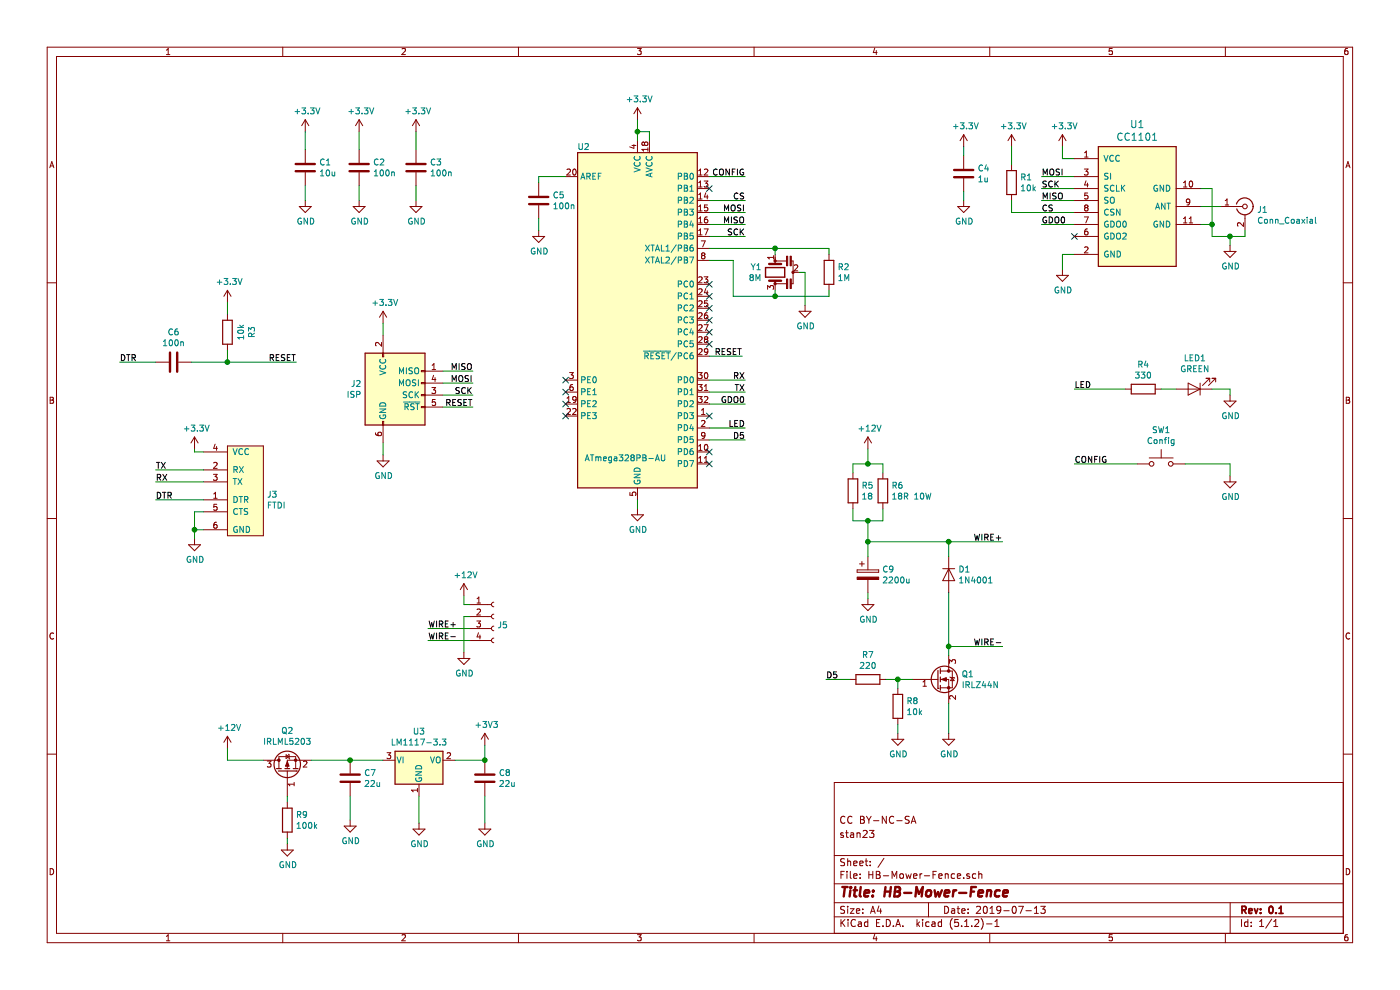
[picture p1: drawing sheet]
EESchema Schematic File Version 4
LIBS:HB-Mower-Fence-cache
EELAYER 29 0
EELAYER END
$Descr A4 11693 8268
encoding utf-8
Sheet 1 1
Title "HB-Mower-Fence"
Date "2019-07-13"
Rev "0.1"
Comp ""
Comment1 "stan23"
Comment2 "CC BY-NC-SA"
Comment3 ""
Comment4 ""
$EndDescr
$Comp
L power:GND #PWR014
U 1 1
P 8875 2250
AR Path="/5D2A8D31" Ref="#PWR014"  Part="1" 
AR Path="/5D4E1EE1/5D2A8D31" Ref="#PWR?"  Part="1" 
F 0 "#PWR014" H 8875 2000 50  0001 C CNN
F 1 "GND" H 8880 2077 50  0000 C CNN
F 2 "" H 8875 2250 50  0001 C CNN
F 3 "" H 8875 2250 50  0001 C CNN
	1    8875 2250
	1    0    0    -1  
$EndComp
Wire Wire Line
	8975 2125 8875 2125
Wire Wire Line
	8875 2125 8875 2250
$Comp
L power:+3.3V #PWR07
U 1 1
P 8875 1225
AR Path="/5D2A8D39" Ref="#PWR07"  Part="1" 
AR Path="/5D4E1EE1/5D2A8D39" Ref="#PWR?"  Part="1" 
F 0 "#PWR07" H 8875 1075 50  0001 C CNN
F 1 "+3.3V" H 8890 1398 50  0000 C CNN
F 2 "" H 8875 1225 50  0001 C CNN
F 3 "" H 8875 1225 50  0001 C CNN
	1    8875 1225
	1    0    0    -1  
$EndComp
Wire Wire Line
	8975 1325 8875 1325
Wire Wire Line
	8875 1325 8875 1225
Wire Wire Line
	5925 3375 6225 3375
Wire Wire Line
	5925 1675 6225 1675
Wire Wire Line
	5925 1975 6225 1975
Text Label 6225 1975 2    50   ~ 0
SCK
Text Label 6225 1775 2    50   ~ 0
MOSI
Text Label 6225 1875 2    50   ~ 0
MISO
Wire Wire Line
	6225 1875 5925 1875
Wire Wire Line
	5925 1775 6225 1775
Wire Wire Line
	8975 1475 8700 1475
Wire Wire Line
	8700 1575 8975 1575
Wire Wire Line
	8975 1675 8700 1675
Wire Wire Line
	8975 1875 8700 1875
NoConn ~ 8975 1975
Text Label 8700 1475 0    50   ~ 0
MOSI
Text Label 8700 1575 0    50   ~ 0
SCK
Text Label 8700 1675 0    50   ~ 0
MISO
Text Label 8700 1775 0    50   ~ 0
CS
Text Label 8700 1875 0    50   ~ 0
GDO0
Text Label 6225 1675 2    50   ~ 0
CS
Text Label 6225 3375 2    50   ~ 0
GDO0
Text Label 6225 3175 2    50   ~ 0
RX
Text Label 6225 3575 2    50   ~ 0
LED
$Comp
L Device:R R4
U 1 1
P 9550 3250
AR Path="/5D2A8D57" Ref="R4"  Part="1" 
AR Path="/5D4E1EE1/5D2A8D57" Ref="R?"  Part="1" 
F 0 "R4" V 9343 3250 50  0000 C CNN
F 1 "330" V 9434 3250 50  0000 C CNN
F 2 "Resistors_SMD:R_0805_HandSoldering" V 9480 3250 50  0001 C CNN
F 3 "~" H 9550 3250 50  0001 C CNN
	1    9550 3250
	0    1    1    0   
$EndComp
$Comp
L Device:LED LED1
U 1 1
P 9975 3250
AR Path="/5D2A8D5D" Ref="LED1"  Part="1" 
AR Path="/5D4E1EE1/5D2A8D5D" Ref="LED?"  Part="1" 
F 0 "LED1" H 9968 2995 50  0000 C CNN
F 1 "GREEN" H 9968 3086 50  0000 C CNN
F 2 "LEDs:LED_0805_HandSoldering" H 9975 3250 50  0001 C CNN
F 3 "~" H 9975 3250 50  0001 C CNN
	1    9975 3250
	-1   0    0    1   
$EndComp
$Comp
L power:GND #PWR018
U 1 1
P 10275 3300
AR Path="/5D2A8D63" Ref="#PWR018"  Part="1" 
AR Path="/5D4E1EE1/5D2A8D63" Ref="#PWR?"  Part="1" 
F 0 "#PWR018" H 10275 3050 50  0001 C CNN
F 1 "GND" H 10280 3127 50  0000 C CNN
F 2 "" H 10275 3300 50  0001 C CNN
F 3 "" H 10275 3300 50  0001 C CNN
	1    10275 3300
	1    0    0    -1  
$EndComp
Wire Wire Line
	8975 3250 9400 3250
Wire Wire Line
	9700 3250 9825 3250
Wire Wire Line
	10125 3250 10275 3250
Wire Wire Line
	10275 3250 10275 3300
Text Label 8975 3250 0    50   ~ 0
LED
Wire Wire Line
	5925 3575 6225 3575
Wire Wire Line
	5925 3275 6225 3275
$Comp
L Device:C C4
U 1 1
P 8050 1450
AR Path="/5D2A8D77" Ref="C4"  Part="1" 
AR Path="/5D4E1EE1/5D2A8D77" Ref="C?"  Part="1" 
F 0 "C4" H 8165 1496 50  0000 L CNN
F 1 "1u" H 8165 1405 50  0000 L CNN
F 2 "Capacitors_SMD:C_0805_HandSoldering" H 8088 1300 50  0001 C CNN
F 3 "~" H 8050 1450 50  0001 C CNN
	1    8050 1450
	1    0    0    -1  
$EndComp
$Comp
L power:+3.3V #PWR05
U 1 1
P 8050 1225
AR Path="/5D2A8D7D" Ref="#PWR05"  Part="1" 
AR Path="/5D4E1EE1/5D2A8D7D" Ref="#PWR?"  Part="1" 
F 0 "#PWR05" H 8050 1075 50  0001 C CNN
F 1 "+3.3V" H 8065 1398 50  0000 C CNN
F 2 "" H 8050 1225 50  0001 C CNN
F 3 "" H 8050 1225 50  0001 C CNN
	1    8050 1225
	1    0    0    -1  
$EndComp
$Comp
L power:GND #PWR011
U 1 1
P 8050 1675
AR Path="/5D2A8D83" Ref="#PWR011"  Part="1" 
AR Path="/5D4E1EE1/5D2A8D83" Ref="#PWR?"  Part="1" 
F 0 "#PWR011" H 8050 1425 50  0001 C CNN
F 1 "GND" H 8055 1502 50  0000 C CNN
F 2 "" H 8050 1675 50  0001 C CNN
F 3 "" H 8050 1675 50  0001 C CNN
	1    8050 1675
	1    0    0    -1  
$EndComp
Wire Wire Line
	8050 1600 8050 1675
Wire Wire Line
	8050 1300 8050 1225
$Comp
L Device:R R1
U 1 1
P 8450 1525
AR Path="/5D2A8D8B" Ref="R1"  Part="1" 
AR Path="/5D4E1EE1/5D2A8D8B" Ref="R?"  Part="1" 
F 0 "R1" H 8520 1571 50  0000 L CNN
F 1 "10k" H 8520 1480 50  0000 L CNN
F 2 "Resistors_SMD:R_0805_HandSoldering" V 8380 1525 50  0001 C CNN
F 3 "~" H 8450 1525 50  0001 C CNN
	1    8450 1525
	1    0    0    -1  
$EndComp
Wire Wire Line
	8450 1775 8450 1675
Wire Wire Line
	8450 1775 8975 1775
$Comp
L power:+3.3V #PWR06
U 1 1
P 8450 1225
AR Path="/5D2A8D93" Ref="#PWR06"  Part="1" 
AR Path="/5D4E1EE1/5D2A8D93" Ref="#PWR?"  Part="1" 
F 0 "#PWR06" H 8450 1075 50  0001 C CNN
F 1 "+3.3V" H 8465 1398 50  0000 C CNN
F 2 "" H 8450 1225 50  0001 C CNN
F 3 "" H 8450 1225 50  0001 C CNN
	1    8450 1225
	1    0    0    -1  
$EndComp
Wire Wire Line
	8450 1225 8450 1375
$Comp
L MCU_Microchip_ATmega:ATmega328PB-AU U2
U 1 1
P 5325 2675
AR Path="/5D2A8D9A" Ref="U2"  Part="1" 
AR Path="/5D4E1EE1/5D2A8D9A" Ref="U?"  Part="1" 
F 0 "U2" H 4875 4125 50  0000 C CNN
F 1 "ATmega328PB-AU" H 5225 1525 50  0000 C CNN
F 2 "myHousings:TQFP-32_7x7mm_Pitch0.8mm_HandSoldering" H 5325 2675 50  0001 C CIN
F 3 "http://ww1.microchip.com/downloads/en/DeviceDoc/40001906C.pdf" H 5325 2675 50  0001 C CNN
	1    5325 2675
	1    0    0    -1  
$EndComp
NoConn ~ 5925 3875
NoConn ~ 5925 3775
NoConn ~ 5925 3475
NoConn ~ 5925 2875
NoConn ~ 5925 2775
NoConn ~ 5925 2675
NoConn ~ 5925 2575
NoConn ~ 5925 2475
NoConn ~ 5925 2375
NoConn ~ 5925 1575
$Comp
L power:+3.3V #PWR01
U 1 1
P 5325 1000
AR Path="/5D2A8DAC" Ref="#PWR01"  Part="1" 
AR Path="/5D4E1EE1/5D2A8DAC" Ref="#PWR?"  Part="1" 
F 0 "#PWR01" H 5325 850 50  0001 C CNN
F 1 "+3.3V" H 5340 1173 50  0000 C CNN
F 2 "" H 5325 1000 50  0001 C CNN
F 3 "" H 5325 1000 50  0001 C CNN
	1    5325 1000
	1    0    0    -1  
$EndComp
Wire Wire Line
	5425 1175 5425 1100
Wire Wire Line
	5425 1100 5325 1100
Wire Wire Line
	5325 1000 5325 1100
Connection ~ 5325 1100
Wire Wire Line
	5325 1100 5325 1175
$Comp
L Device:C C5
U 1 1
P 4500 1675
AR Path="/5D2A8DB7" Ref="C5"  Part="1" 
AR Path="/5D4E1EE1/5D2A8DB7" Ref="C?"  Part="1" 
F 0 "C5" H 4615 1721 50  0000 L CNN
F 1 "100n" H 4615 1630 50  0000 L CNN
F 2 "Capacitors_SMD:C_0805_HandSoldering" H 4538 1525 50  0001 C CNN
F 3 "~" H 4500 1675 50  0001 C CNN
	1    4500 1675
	1    0    0    -1  
$EndComp
Wire Wire Line
	4500 1525 4500 1475
Wire Wire Line
	4500 1475 4725 1475
$Comp
L power:GND #PWR012
U 1 1
P 4500 1925
AR Path="/5D2A8DBF" Ref="#PWR012"  Part="1" 
AR Path="/5D4E1EE1/5D2A8DBF" Ref="#PWR?"  Part="1" 
F 0 "#PWR012" H 4500 1675 50  0001 C CNN
F 1 "GND" H 4505 1752 50  0000 C CNN
F 2 "" H 4500 1925 50  0001 C CNN
F 3 "" H 4500 1925 50  0001 C CNN
	1    4500 1925
	1    0    0    -1  
$EndComp
$Comp
L power:GND #PWR022
U 1 1
P 5325 4250
AR Path="/5D2A8DC5" Ref="#PWR022"  Part="1" 
AR Path="/5D4E1EE1/5D2A8DC5" Ref="#PWR?"  Part="1" 
F 0 "#PWR022" H 5325 4000 50  0001 C CNN
F 1 "GND" H 5330 4077 50  0000 C CNN
F 2 "" H 5325 4250 50  0001 C CNN
F 3 "" H 5325 4250 50  0001 C CNN
	1    5325 4250
	1    0    0    -1  
$EndComp
Wire Wire Line
	5325 4250 5325 4175
NoConn ~ 4725 3175
NoConn ~ 4725 3275
NoConn ~ 4725 3375
NoConn ~ 4725 3475
Text Label 6225 3275 2    50   ~ 0
TX
Wire Wire Line
	5925 3175 6225 3175
Wire Wire Line
	4500 1925 4500 1825
$Comp
L myConnectors:FtdiConnector J3
U 1 1
P 1700 4125
AR Path="/5D2A8DDA" Ref="J3"  Part="1" 
AR Path="/5D4E1EE1/5D2A8DDA" Ref="J?"  Part="1" 
F 0 "J3" H 2228 4121 50  0000 L CNN
F 1 "FTDI" H 2228 4030 50  0000 L CNN
F 2 "myPinHeaders:Pin_Header_Straight_1x06_Pitch2.54mm_Tight_Fit" H 1700 4125 50  0001 C CNN
F 3 "" H 1700 4125 50  0001 C CNN
	1    1700 4125
	1    0    0    -1  
$EndComp
Wire Wire Line
	1700 3925 1300 3925
Wire Wire Line
	1300 4025 1700 4025
$Comp
L power:GND #PWR023
U 1 1
P 1625 4500
AR Path="/5D2A8DE2" Ref="#PWR023"  Part="1" 
AR Path="/5D4E1EE1/5D2A8DE2" Ref="#PWR?"  Part="1" 
F 0 "#PWR023" H 1625 4250 50  0001 C CNN
F 1 "GND" H 1630 4327 50  0000 C CNN
F 2 "" H 1625 4500 50  0001 C CNN
F 3 "" H 1625 4500 50  0001 C CNN
	1    1625 4500
	1    0    0    -1  
$EndComp
Connection ~ 1625 4425
Wire Wire Line
	1625 4425 1700 4425
Wire Wire Line
	1700 4275 1625 4275
Wire Wire Line
	1625 4275 1625 4425
Wire Wire Line
	1700 4175 1300 4175
$Comp
L power:+3.3V #PWR019
U 1 1
P 1625 3750
AR Path="/5D2A8DED" Ref="#PWR019"  Part="1" 
AR Path="/5D4E1EE1/5D2A8DED" Ref="#PWR?"  Part="1" 
F 0 "#PWR019" H 1625 3600 50  0001 C CNN
F 1 "+3.3V" H 1640 3923 50  0000 C CNN
F 2 "" H 1625 3750 50  0001 C CNN
F 3 "" H 1625 3750 50  0001 C CNN
	1    1625 3750
	1    0    0    -1  
$EndComp
Wire Wire Line
	1625 4500 1625 4425
$Comp
L Device:Resonator Y?
U 1 1
P 6475 2275
AR Path="/5D4E1EE1/5D2A8DF6" Ref="Y?"  Part="1" 
AR Path="/5D2A8DF6" Ref="Y1"  Part="1" 
F 0 "Y1" V 6429 2386 50  0000 L CNN
F 1 "8M" V 6520 2386 50  0000 L CNN
F 2 "myResonators:Resonator_SMD_muRata_CSTCC-3pin_7.2x3.0mm_HandSoldering" H 6450 2275 50  0001 C CNN
F 3 "~" H 6450 2275 50  0001 C CNN
	1    6475 2275
	0    -1   1    0   
$EndComp
$Comp
L Device:R R2
U 1 1
P 6925 2275
AR Path="/5D2A8DFC" Ref="R2"  Part="1" 
AR Path="/5D4E1EE1/5D2A8DFC" Ref="R?"  Part="1" 
F 0 "R2" H 6995 2321 50  0000 L CNN
F 1 "1M" H 6995 2230 50  0000 L CNN
F 2 "Resistors_SMD:R_0805_HandSoldering" V 6855 2275 50  0001 C CNN
F 3 "~" H 6925 2275 50  0001 C CNN
	1    6925 2275
	1    0    0    -1  
$EndComp
Wire Wire Line
	5925 2075 6475 2075
Wire Wire Line
	6475 2125 6475 2075
Connection ~ 6475 2075
Wire Wire Line
	6475 2075 6925 2075
Wire Wire Line
	6925 2125 6925 2075
Wire Wire Line
	6925 2425 6925 2475
Wire Wire Line
	6925 2475 6475 2475
Wire Wire Line
	6475 2475 6475 2425
Wire Wire Line
	6475 2475 6125 2475
Wire Wire Line
	6125 2475 6125 2175
Wire Wire Line
	6125 2175 5925 2175
Connection ~ 6475 2475
$Comp
L power:GND #PWR016
U 1 1
P 6725 2550
AR Path="/5D2A8E0E" Ref="#PWR016"  Part="1" 
AR Path="/5D4E1EE1/5D2A8E0E" Ref="#PWR?"  Part="1" 
F 0 "#PWR016" H 6725 2300 50  0001 C CNN
F 1 "GND" H 6730 2377 50  0000 C CNN
F 2 "" H 6725 2550 50  0001 C CNN
F 3 "" H 6725 2550 50  0001 C CNN
	1    6725 2550
	1    0    0    -1  
$EndComp
Wire Wire Line
	6725 2550 6725 2275
Wire Wire Line
	6725 2275 6675 2275
Wire Wire Line
	1625 3750 1625 3775
Wire Wire Line
	1625 3775 1700 3775
Text Label 1300 3925 0    50   ~ 0
TX
Text Label 1300 4025 0    50   ~ 0
RX
Wire Wire Line
	5925 2975 6200 2975
Text Label 6200 2975 2    50   ~ 0
RESET
$Comp
L Connector:AVR-ISP-6 J?
U 1 1
P 3300 3300
AR Path="/5D4E1EE1/5D2A8E1C" Ref="J?"  Part="1" 
AR Path="/5D2A8E1C" Ref="J2"  Part="1" 
F 0 "J2" H 3021 3396 50  0000 R CNN
F 1 "ISP" H 3021 3305 50  0000 R CNN
F 2 "myPinHeaders:Pin_Header_Straight_2x03_Pitch2.54mm_Tight_Fit" V 3050 3350 50  0001 C CNN
F 3 " ~" H 2025 2750 50  0001 C CNN
	1    3300 3300
	1    0    0    -1  
$EndComp
$Comp
L power:GND #PWR020
U 1 1
P 3200 3800
AR Path="/5D2A8E22" Ref="#PWR020"  Part="1" 
AR Path="/5D4E1EE1/5D2A8E22" Ref="#PWR?"  Part="1" 
F 0 "#PWR020" H 3200 3550 50  0001 C CNN
F 1 "GND" H 3205 3627 50  0000 C CNN
F 2 "" H 3200 3800 50  0001 C CNN
F 3 "" H 3200 3800 50  0001 C CNN
	1    3200 3800
	1    0    0    -1  
$EndComp
$Comp
L power:+3.3V #PWR017
U 1 1
P 3200 2700
AR Path="/5D2A8E28" Ref="#PWR017"  Part="1" 
AR Path="/5D4E1EE1/5D2A8E28" Ref="#PWR?"  Part="1" 
F 0 "#PWR017" H 3200 2550 50  0001 C CNN
F 1 "+3.3V" H 3215 2873 50  0000 C CNN
F 2 "" H 3200 2700 50  0001 C CNN
F 3 "" H 3200 2700 50  0001 C CNN
	1    3200 2700
	1    0    0    -1  
$EndComp
Wire Wire Line
	3200 2800 3200 2700
Wire Wire Line
	3200 3700 3200 3800
Wire Wire Line
	3700 3100 3950 3100
Wire Wire Line
	3700 3200 3950 3200
Wire Wire Line
	3950 3400 3700 3400
Text Label 3950 3100 2    50   ~ 0
MISO
Text Label 3950 3400 2    50   ~ 0
RESET
Text Label 3950 3200 2    50   ~ 0
MOSI
Text Label 3950 3300 2    50   ~ 0
SCK
Text Label 1300 4175 0    50   ~ 0
DTR
Text Label 1000 3025 0    50   ~ 0
DTR
$Comp
L Device:C C?
U 1 1
P 1450 3025
AR Path="/5D4E1EE1/5D2A8E39" Ref="C?"  Part="1" 
AR Path="/5D2A8E39" Ref="C6"  Part="1" 
F 0 "C6" V 1198 3025 50  0000 C CNN
F 1 "100n" V 1289 3025 50  0000 C CNN
F 2 "Capacitors_SMD:C_0805_HandSoldering" H 1488 2875 50  0001 C CNN
F 3 "~" H 1450 3025 50  0001 C CNN
	1    1450 3025
	0    1    1    0   
$EndComp
Wire Wire Line
	1300 3025 1000 3025
Wire Wire Line
	1600 3025 1900 3025
Text Label 2475 3025 2    50   ~ 0
RESET
$Comp
L Device:R R3
U 1 1
P 1900 2775
AR Path="/5D2A8E42" Ref="R3"  Part="1" 
AR Path="/5D4E1EE1/5D2A8E42" Ref="R?"  Part="1" 
F 0 "R3" V 1693 2775 50  0000 C CNN
F 1 "10k" V 1784 2775 50  0000 C CNN
F 2 "Resistors_SMD:R_0805_HandSoldering" V 1830 2775 50  0001 C CNN
F 3 "~" H 1900 2775 50  0001 C CNN
	1    1900 2775
	-1   0    0    1   
$EndComp
Wire Wire Line
	1900 2925 1900 3025
Connection ~ 1900 3025
Wire Wire Line
	1900 3025 2475 3025
$Comp
L power:+3.3V #PWR015
U 1 1
P 1900 2525
AR Path="/5D2A8E4B" Ref="#PWR015"  Part="1" 
AR Path="/5D4E1EE1/5D2A8E4B" Ref="#PWR?"  Part="1" 
F 0 "#PWR015" H 1900 2375 50  0001 C CNN
F 1 "+3.3V" H 1915 2698 50  0000 C CNN
F 2 "" H 1900 2525 50  0001 C CNN
F 3 "" H 1900 2525 50  0001 C CNN
	1    1900 2525
	1    0    0    -1  
$EndComp
Wire Wire Line
	1900 2525 1900 2625
$Comp
L Device:C C?
U 1 1
P 3000 1400
AR Path="/5D4B4DC0/5D2A8E52" Ref="C?"  Part="1" 
AR Path="/5D4E1EE1/5D2A8E52" Ref="C?"  Part="1" 
AR Path="/5D2A8E52" Ref="C2"  Part="1" 
F 0 "C2" H 3115 1446 50  0000 L CNN
F 1 "100n" H 3115 1355 50  0000 L CNN
F 2 "Capacitors_SMD:C_0805_HandSoldering" H 3038 1250 50  0001 C CNN
F 3 "~" H 3000 1400 50  0001 C CNN
	1    3000 1400
	1    0    0    -1  
$EndComp
$Comp
L Device:C C?
U 1 1
P 2550 1400
AR Path="/5D4B4DC0/5D2A8E58" Ref="C?"  Part="1" 
AR Path="/5D4E1EE1/5D2A8E58" Ref="C?"  Part="1" 
AR Path="/5D2A8E58" Ref="C1"  Part="1" 
F 0 "C1" H 2665 1446 50  0000 L CNN
F 1 "10u" H 2665 1355 50  0000 L CNN
F 2 "Capacitors_SMD:C_0805_HandSoldering" H 2588 1250 50  0001 C CNN
F 3 "~" H 2550 1400 50  0001 C CNN
	1    2550 1400
	1    0    0    -1  
$EndComp
$Comp
L power:+3.3V #PWR02
U 1 1
P 2550 1100
AR Path="/5D2A8E5E" Ref="#PWR02"  Part="1" 
AR Path="/5D4B4DC0/5D2A8E5E" Ref="#PWR?"  Part="1" 
AR Path="/5D4E1EE1/5D2A8E5E" Ref="#PWR?"  Part="1" 
F 0 "#PWR02" H 2550 950 50  0001 C CNN
F 1 "+3.3V" H 2565 1273 50  0000 C CNN
F 2 "" H 2550 1100 50  0001 C CNN
F 3 "" H 2550 1100 50  0001 C CNN
	1    2550 1100
	1    0    0    -1  
$EndComp
$Comp
L power:GND #PWR08
U 1 1
P 2550 1675
AR Path="/5D2A8E64" Ref="#PWR08"  Part="1" 
AR Path="/5D4B4DC0/5D2A8E64" Ref="#PWR?"  Part="1" 
AR Path="/5D4E1EE1/5D2A8E64" Ref="#PWR?"  Part="1" 
F 0 "#PWR08" H 2550 1425 50  0001 C CNN
F 1 "GND" H 2555 1502 50  0000 C CNN
F 2 "" H 2550 1675 50  0001 C CNN
F 3 "" H 2550 1675 50  0001 C CNN
	1    2550 1675
	1    0    0    -1  
$EndComp
Wire Wire Line
	2550 1550 2550 1675
$Comp
L power:GND #PWR09
U 1 1
P 3000 1675
AR Path="/5D2A8E6B" Ref="#PWR09"  Part="1" 
AR Path="/5D4B4DC0/5D2A8E6B" Ref="#PWR?"  Part="1" 
AR Path="/5D4E1EE1/5D2A8E6B" Ref="#PWR?"  Part="1" 
F 0 "#PWR09" H 3000 1425 50  0001 C CNN
F 1 "GND" H 3005 1502 50  0000 C CNN
F 2 "" H 3000 1675 50  0001 C CNN
F 3 "" H 3000 1675 50  0001 C CNN
	1    3000 1675
	1    0    0    -1  
$EndComp
Wire Wire Line
	3000 1550 3000 1675
$Comp
L power:+3.3V #PWR03
U 1 1
P 3000 1100
AR Path="/5D2A8E72" Ref="#PWR03"  Part="1" 
AR Path="/5D4B4DC0/5D2A8E72" Ref="#PWR?"  Part="1" 
AR Path="/5D4E1EE1/5D2A8E72" Ref="#PWR?"  Part="1" 
F 0 "#PWR03" H 3000 950 50  0001 C CNN
F 1 "+3.3V" H 3015 1273 50  0000 C CNN
F 2 "" H 3000 1100 50  0001 C CNN
F 3 "" H 3000 1100 50  0001 C CNN
	1    3000 1100
	1    0    0    -1  
$EndComp
Wire Wire Line
	2550 1100 2550 1250
Wire Wire Line
	3000 1100 3000 1250
Wire Wire Line
	3700 3300 3950 3300
$Comp
L Device:C C?
U 1 1
P 3475 1400
AR Path="/5D4B4DC0/5D2A8E7B" Ref="C?"  Part="1" 
AR Path="/5D4E1EE1/5D2A8E7B" Ref="C?"  Part="1" 
AR Path="/5D2A8E7B" Ref="C3"  Part="1" 
F 0 "C3" H 3590 1446 50  0000 L CNN
F 1 "100n" H 3590 1355 50  0000 L CNN
F 2 "Capacitors_SMD:C_0805_HandSoldering" H 3513 1250 50  0001 C CNN
F 3 "~" H 3475 1400 50  0001 C CNN
	1    3475 1400
	1    0    0    -1  
$EndComp
$Comp
L power:GND #PWR010
U 1 1
P 3475 1675
AR Path="/5D2A8E81" Ref="#PWR010"  Part="1" 
AR Path="/5D4B4DC0/5D2A8E81" Ref="#PWR?"  Part="1" 
AR Path="/5D4E1EE1/5D2A8E81" Ref="#PWR?"  Part="1" 
F 0 "#PWR010" H 3475 1425 50  0001 C CNN
F 1 "GND" H 3480 1502 50  0000 C CNN
F 2 "" H 3475 1675 50  0001 C CNN
F 3 "" H 3475 1675 50  0001 C CNN
	1    3475 1675
	1    0    0    -1  
$EndComp
Wire Wire Line
	3475 1550 3475 1675
$Comp
L power:+3.3V #PWR04
U 1 1
P 3475 1100
AR Path="/5D2A8E88" Ref="#PWR04"  Part="1" 
AR Path="/5D4B4DC0/5D2A8E88" Ref="#PWR?"  Part="1" 
AR Path="/5D4E1EE1/5D2A8E88" Ref="#PWR?"  Part="1" 
F 0 "#PWR04" H 3475 950 50  0001 C CNN
F 1 "+3.3V" H 3490 1273 50  0000 C CNN
F 2 "" H 3475 1100 50  0001 C CNN
F 3 "" H 3475 1100 50  0001 C CNN
	1    3475 1100
	1    0    0    -1  
$EndComp
Wire Wire Line
	3475 1100 3475 1250
$Comp
L Connector:Conn_Coaxial J?
U 1 1
P 10400 1725
AR Path="/5D4E1EE1/5D2A8E8F" Ref="J?"  Part="1" 
AR Path="/5D2A8E8F" Ref="J1"  Part="1" 
F 0 "J1" H 10500 1700 50  0000 L CNN
F 1 "Conn_Coaxial" H 10500 1609 50  0000 L CNN
F 2 "Connectors:SMA_THT_Jack_Straight" H 10400 1725 50  0001 C CNN
F 3 " ~" H 10400 1725 50  0001 C CNN
	1    10400 1725
	1    0    0    -1  
$EndComp
Wire Wire Line
	10025 1725 10200 1725
Wire Wire Line
	10025 1575 10125 1575
Wire Wire Line
	10125 1575 10125 1875
Wire Wire Line
	10125 1975 10275 1975
Wire Wire Line
	10400 1975 10400 1925
Wire Wire Line
	10025 1875 10125 1875
Connection ~ 10125 1875
Wire Wire Line
	10125 1875 10125 1975
$Comp
L power:GND #PWR013
U 1 1
P 10275 2050
AR Path="/5D2A8E9D" Ref="#PWR013"  Part="1" 
AR Path="/5D4E1EE1/5D2A8E9D" Ref="#PWR?"  Part="1" 
F 0 "#PWR013" H 10275 1800 50  0001 C CNN
F 1 "GND" H 10280 1877 50  0000 C CNN
F 2 "" H 10275 2050 50  0001 C CNN
F 3 "" H 10275 2050 50  0001 C CNN
	1    10275 2050
	1    0    0    -1  
$EndComp
Wire Wire Line
	10275 2050 10275 1975
Connection ~ 10275 1975
Wire Wire Line
	10275 1975 10400 1975
$Comp
L myRadioModules:CC1101 U?
U 1 1
P 9475 1725
AR Path="/5D4E1EE1/5D2A8EA6" Ref="U?"  Part="1" 
AR Path="/5D2A8EA6" Ref="U1"  Part="1" 
F 0 "U1" H 9500 2414 60  0000 C CNN
F 1 "CC1101" H 9500 2308 60  0000 C CNN
F 2 "myRadioModules:CC1101_SMD_THT_Antenna" H 9325 2275 60  0001 C CNN
F 3 "" H 9325 2275 60  0001 C CNN
	1    9475 1725
	1    0    0    -1  
$EndComp
$Comp
L Regulator_Linear:LM1117-3.3 U3
U 1 1
P 3500 6350
F 0 "U3" H 3500 6592 50  0000 C CNN
F 1 "LM1117-3.3" H 3500 6501 50  0000 C CNN
F 2 "TO_SOT_Packages_SMD:SOT-223" H 3500 6350 50  0001 C CNN
F 3 "http://www.ti.com/lit/ds/symlink/lm1117.pdf" H 3500 6350 50  0001 C CNN
	1    3500 6350
	1    0    0    -1  
$EndComp
$Comp
L power:GND #PWR031
U 1 1
P 3500 6875
F 0 "#PWR031" H 3500 6625 50  0001 C CNN
F 1 "GND" H 3505 6702 50  0000 C CNN
F 2 "" H 3500 6875 50  0001 C CNN
F 3 "" H 3500 6875 50  0001 C CNN
	1    3500 6875
	1    0    0    -1  
$EndComp
$Comp
L power:+3V3 #PWR028
U 1 1
P 4050 6225
F 0 "#PWR028" H 4050 6075 50  0001 C CNN
F 1 "+3V3" H 4065 6398 50  0000 C CNN
F 2 "" H 4050 6225 50  0001 C CNN
F 3 "" H 4050 6225 50  0001 C CNN
	1    4050 6225
	1    0    0    -1  
$EndComp
Wire Wire Line
	4050 6225 4050 6350
Wire Wire Line
	4050 6350 3800 6350
Wire Wire Line
	3200 6350 2925 6350
Wire Wire Line
	3500 6650 3500 6875
$Comp
L Device:Q_PMOS_GSD Q2
U 1 1
P 2400 6450
F 0 "Q2" V 2743 6450 50  0000 C CNN
F 1 "IRLML5203" V 2652 6450 50  0000 C CNN
F 2 "TO_SOT_Packages_SMD:SOT-23" H 2600 6550 50  0001 C CNN
F 3 "~" H 2400 6450 50  0001 C CNN
	1    2400 6450
	0    -1   -1   0   
$EndComp
$Comp
L Device:R R9
U 1 1
P 2400 6850
F 0 "R9" H 2470 6896 50  0000 L CNN
F 1 "100k" H 2470 6805 50  0000 L CNN
F 2 "Resistors_SMD:R_0805_HandSoldering" V 2330 6850 50  0001 C CNN
F 3 "~" H 2400 6850 50  0001 C CNN
	1    2400 6850
	1    0    0    -1  
$EndComp
$Comp
L power:GND #PWR033
U 1 1
P 2400 7050
F 0 "#PWR033" H 2400 6800 50  0001 C CNN
F 1 "GND" H 2405 6877 50  0000 C CNN
F 2 "" H 2400 7050 50  0001 C CNN
F 3 "" H 2400 7050 50  0001 C CNN
	1    2400 7050
	1    0    0    -1  
$EndComp
Wire Wire Line
	2400 7000 2400 7050
$Comp
L Device:C C7
U 1 1
P 2925 6500
F 0 "C7" H 3040 6546 50  0000 L CNN
F 1 "22u" H 3040 6455 50  0000 L CNN
F 2 "Capacitors_SMD:C_1206_HandSoldering" H 2963 6350 50  0001 C CNN
F 3 "~" H 2925 6500 50  0001 C CNN
	1    2925 6500
	1    0    0    -1  
$EndComp
Connection ~ 2925 6350
$Comp
L Device:C C8
U 1 1
P 4050 6500
F 0 "C8" H 4165 6546 50  0000 L CNN
F 1 "22u" H 4165 6455 50  0000 L CNN
F 2 "Capacitors_SMD:C_1206_HandSoldering" H 4088 6350 50  0001 C CNN
F 3 "~" H 4050 6500 50  0001 C CNN
	1    4050 6500
	1    0    0    -1  
$EndComp
Connection ~ 4050 6350
$Comp
L power:GND #PWR030
U 1 1
P 2925 6850
F 0 "#PWR030" H 2925 6600 50  0001 C CNN
F 1 "GND" H 2930 6677 50  0000 C CNN
F 2 "" H 2925 6850 50  0001 C CNN
F 3 "" H 2925 6850 50  0001 C CNN
	1    2925 6850
	1    0    0    -1  
$EndComp
$Comp
L power:GND #PWR032
U 1 1
P 4050 6875
F 0 "#PWR032" H 4050 6625 50  0001 C CNN
F 1 "GND" H 4055 6702 50  0000 C CNN
F 2 "" H 4050 6875 50  0001 C CNN
F 3 "" H 4050 6875 50  0001 C CNN
	1    4050 6875
	1    0    0    -1  
$EndComp
Wire Wire Line
	4050 6875 4050 6650
Wire Wire Line
	2925 6850 2925 6650
$Comp
L Device:R R5
U 1 1
P 7125 4100
F 0 "R5" H 7195 4146 50  0000 L CNN
F 1 "18" H 7195 4055 50  0000 L CNN
F 2 "Resistors_THT:R_Axial_Power_L50.0mm_W9.0mm_P60.96mm" V 7055 4100 50  0001 C CNN
F 3 "~" H 7125 4100 50  0001 C CNN
	1    7125 4100
	1    0    0    -1  
$EndComp
$Comp
L Device:R R6
U 1 1
P 7375 4100
F 0 "R6" H 7445 4146 50  0000 L CNN
F 1 "18R 10W" H 7445 4055 50  0000 L CNN
F 2 "Resistors_THT:R_Axial_Power_L50.0mm_W9.0mm_P60.96mm" V 7305 4100 50  0001 C CNN
F 3 "~" H 7375 4100 50  0001 C CNN
	1    7375 4100
	1    0    0    -1  
$EndComp
$Comp
L power:GND #PWR025
U 1 1
P 7925 6125
F 0 "#PWR025" H 7925 5875 50  0001 C CNN
F 1 "GND" H 7930 5952 50  0000 C CNN
F 2 "" H 7925 6125 50  0001 C CNN
F 3 "" H 7925 6125 50  0001 C CNN
	1    7925 6125
	1    0    0    -1  
$EndComp
$Comp
L power:+12V #PWR021
U 1 1
P 7250 3750
F 0 "#PWR021" H 7250 3600 50  0001 C CNN
F 1 "+12V" H 7265 3923 50  0000 C CNN
F 2 "" H 7250 3750 50  0001 C CNN
F 3 "" H 7250 3750 50  0001 C CNN
	1    7250 3750
	1    0    0    -1  
$EndComp
Wire Wire Line
	7250 3750 7250 3875
Wire Wire Line
	7250 3875 7375 3875
Wire Wire Line
	7375 3875 7375 3950
Wire Wire Line
	7250 3875 7125 3875
Wire Wire Line
	7125 3875 7125 3950
Connection ~ 7250 3875
Wire Wire Line
	7125 4250 7125 4350
Wire Wire Line
	7125 4350 7250 4350
Wire Wire Line
	7375 4350 7375 4250
Wire Wire Line
	7250 4350 7250 4525
Wire Wire Line
	7250 4525 7925 4525
Connection ~ 7250 4350
Wire Wire Line
	7250 4350 7375 4350
$Comp
L Device:D D1
U 1 1
P 7925 4800
F 0 "D1" V 7879 4879 50  0000 L CNN
F 1 "1N4001" V 7970 4879 50  0000 L CNN
F 2 "Diodes_THT:D_DO-41_SOD81_P12.70mm_Horizontal" H 7925 4800 50  0001 C CNN
F 3 "~" H 7925 4800 50  0001 C CNN
	1    7925 4800
	0    1    1    0   
$EndComp
Connection ~ 7250 4525
Wire Wire Line
	7925 5400 8375 5400
$Comp
L Device:Q_NMOS_GSD Q1
U 1 1
P 7825 5675
F 0 "Q1" H 8031 5721 50  0000 L CNN
F 1 "IRLZ44N" H 8031 5630 50  0000 L CNN
F 2 "Power_Integrations:TO-220" H 8025 5775 50  0001 C CNN
F 3 "~" H 7825 5675 50  0001 C CNN
	1    7825 5675
	1    0    0    -1  
$EndComp
Wire Wire Line
	7925 5475 7925 5400
Connection ~ 7925 5400
$Comp
L Device:R R8
U 1 1
P 7500 5900
F 0 "R8" H 7570 5946 50  0000 L CNN
F 1 "10k" H 7570 5855 50  0000 L CNN
F 2 "Resistors_SMD:R_0805_HandSoldering" V 7430 5900 50  0001 C CNN
F 3 "~" H 7500 5900 50  0001 C CNN
	1    7500 5900
	1    0    0    -1  
$EndComp
$Comp
L Device:R R7
U 1 1
P 7250 5675
F 0 "R7" V 7043 5675 50  0000 C CNN
F 1 "220" V 7134 5675 50  0000 C CNN
F 2 "Resistors_SMD:R_0805_HandSoldering" V 7180 5675 50  0001 C CNN
F 3 "~" H 7250 5675 50  0001 C CNN
	1    7250 5675
	0    1    1    0   
$EndComp
Wire Wire Line
	7100 5675 6900 5675
Wire Wire Line
	7400 5675 7500 5675
Wire Wire Line
	7500 5750 7500 5675
Connection ~ 7500 5675
Wire Wire Line
	7500 5675 7625 5675
$Comp
L power:GND #PWR024
U 1 1
P 7500 6125
F 0 "#PWR024" H 7500 5875 50  0001 C CNN
F 1 "GND" H 7505 5952 50  0000 C CNN
F 2 "" H 7500 6125 50  0001 C CNN
F 3 "" H 7500 6125 50  0001 C CNN
	1    7500 6125
	1    0    0    -1  
$EndComp
Wire Wire Line
	7500 6125 7500 6050
Wire Wire Line
	7925 5875 7925 6125
Text Label 8375 4525 2    50   ~ 0
WIRE+
Text Label 8375 5400 2    50   ~ 0
WIRE-
Wire Wire Line
	5925 3675 6225 3675
Text Label 6225 3675 2    50   ~ 0
D5
Text Label 6900 5675 0    50   ~ 0
D5
$Comp
L power:+12V #PWR026
U 1 1
P 1900 6250
F 0 "#PWR026" H 1900 6100 50  0001 C CNN
F 1 "+12V" H 1915 6423 50  0000 C CNN
F 2 "" H 1900 6250 50  0001 C CNN
F 3 "" H 1900 6250 50  0001 C CNN
	1    1900 6250
	1    0    0    -1  
$EndComp
Wire Wire Line
	1900 6250 1900 6350
Wire Wire Line
	1900 6350 2200 6350
Wire Wire Line
	2400 6700 2400 6650
Wire Wire Line
	2600 6350 2925 6350
$Comp
L Connector:Conn_01x04_Female J5
U 1 1
P 4125 5150
F 0 "J5" H 4153 5080 50  0000 L CNN
F 1 "~" H 4153 5035 50  0000 L CNN
F 2 "Wago_250-5xx:P-250-204" H 4125 5150 50  0001 C CNN
F 3 "~" H 4125 5150 50  0001 C CNN
	1    4125 5150
	1    0    0    -1  
$EndComp
Wire Wire Line
	3925 5050 3875 5050
Wire Wire Line
	3925 5150 3875 5150
Wire Wire Line
	3925 5250 3575 5250
Wire Wire Line
	3925 5350 3575 5350
Text Label 3575 5250 0    50   ~ 0
WIRE+
Text Label 3575 5350 0    50   ~ 0
WIRE-
Wire Wire Line
	3875 5150 3875 5450
$Comp
L power:+12V #PWR0101
U 1 1
P 3875 4975
F 0 "#PWR0101" H 3875 4825 50  0001 C CNN
F 1 "+12V" H 3890 5148 50  0000 C CNN
F 2 "" H 3875 4975 50  0001 C CNN
F 3 "" H 3875 4975 50  0001 C CNN
	1    3875 4975
	1    0    0    -1  
$EndComp
$Comp
L power:GND #PWR0102
U 1 1
P 3875 5450
F 0 "#PWR0102" H 3875 5200 50  0001 C CNN
F 1 "GND" H 3880 5277 50  0000 C CNN
F 2 "" H 3875 5450 50  0001 C CNN
F 3 "" H 3875 5450 50  0001 C CNN
	1    3875 5450
	1    0    0    -1  
$EndComp
Wire Wire Line
	3875 4975 3875 5050
$Comp
L Device:CP C9
U 1 1
P 7250 4800
F 0 "C9" H 7368 4846 50  0000 L CNN
F 1 "2200u" H 7368 4755 50  0000 L CNN
F 2 "Capacitors_THT:CP_Radial_D18.0mm_P7.50mm" H 7288 4650 50  0001 C CNN
F 3 "~" H 7250 4800 50  0001 C CNN
	1    7250 4800
	1    0    0    -1  
$EndComp
$Comp
L power:GND #PWR0103
U 1 1
P 7250 5000
F 0 "#PWR0103" H 7250 4750 50  0001 C CNN
F 1 "GND" H 7255 4827 50  0000 C CNN
F 2 "" H 7250 5000 50  0001 C CNN
F 3 "" H 7250 5000 50  0001 C CNN
	1    7250 5000
	1    0    0    -1  
$EndComp
Wire Wire Line
	7250 5000 7250 4950
Wire Wire Line
	7250 4525 7250 4650
Wire Wire Line
	7925 4650 7925 4525
Connection ~ 7925 4525
Wire Wire Line
	7925 4525 8375 4525
Wire Wire Line
	7925 4950 7925 5400
Wire Wire Line
	5925 1475 6225 1475
Text Label 6225 1475 2    50   ~ 0
CONFIG
$Comp
L Switch:SW_Push SW1
U 1 1
P 9700 3875
F 0 "SW1" H 9700 4160 50  0000 C CNN
F 1 "Config" H 9700 4069 50  0000 C CNN
F 2 "Buttons_Switches_THT:SW_PUSH_6mm" H 9700 4075 50  0001 C CNN
F 3 "~" H 9700 4075 50  0001 C CNN
	1    9700 3875
	1    0    0    -1  
$EndComp
$Comp
L power:GND #PWR0104
U 1 1
P 10275 3975
AR Path="/5D426A60" Ref="#PWR0104"  Part="1" 
AR Path="/5D4E1EE1/5D426A60" Ref="#PWR?"  Part="1" 
F 0 "#PWR0104" H 10275 3725 50  0001 C CNN
F 1 "GND" H 10280 3802 50  0000 C CNN
F 2 "" H 10275 3975 50  0001 C CNN
F 3 "" H 10275 3975 50  0001 C CNN
	1    10275 3975
	1    0    0    -1  
$EndComp
Wire Wire Line
	10275 3975 10275 3875
Wire Wire Line
	10275 3875 9900 3875
Text Label 8975 3875 0    50   ~ 0
CONFIG
Wire Wire Line
	8975 3875 9500 3875
$EndSCHEMATC
